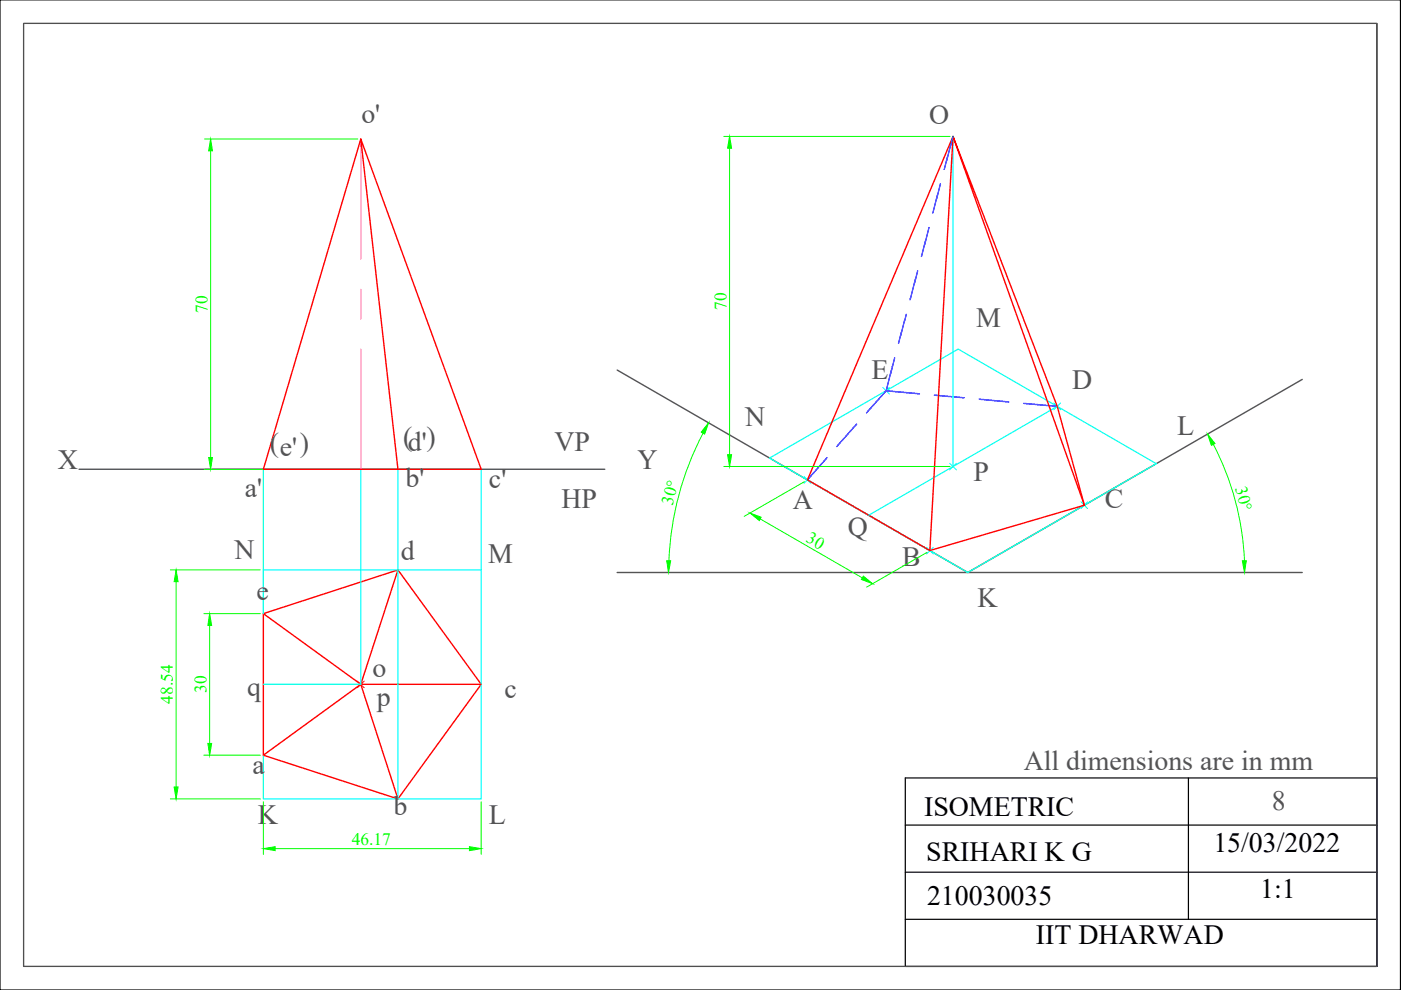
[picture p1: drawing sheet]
<svg xmlns="http://www.w3.org/2000/svg" width="297mm" height="210mm" viewBox="0 0 297 210" stroke-linecap="round" stroke-linejoin="round" font-family="sans-serif">
<!-- layer: Thick -->
<path d="M76.5 29.5l-20.7 70h46.2l-25.5-70 7.9 70M229.9 107.1l-27.8-78.2 22.1 57.3 5.7 20.9-32.8 9.6-25.9-15 30.9-72.8-5 87.8M55.8 130.1l28.6-9.3 17.6 24.3-17.6 24.3-28.6-9.3zM55.8 130.1l20.7 15-20.7 15M84.4 120.8l-7.9 24.3M102 145.1h-25.5l7.9 24.3" fill="none" stroke="#f00" stroke-width=".3"/>
<!-- layer: Thin -->
<path d="M202.1 28.9v70M55.8 99.5v30.6v-9.3h46.2v48.6h-46.2v-9.3M76.5 99.5v45.6h-20.7M84.4 99.5v69.9M102 99.5v21.3M163.2 97.1l40-23.1 42 24.3-40 23.1zM224.2 86.2l-40 23" fill="none" stroke="#0ff" stroke-width=".25"/>
<!-- layer: Thick -->
<path d="M75.8 144.4l1.4 1.4M77.2 144.4l-1.4 1.4" fill="none" stroke="#f00" stroke-width=".21"/>
<!-- layer: Dimension -->
<g fill="none" stroke="#0f0" stroke-width=".21">
<path d="M43.4 29.5h32.5M44.7 32v65M153.5 28.9h47.9M154.7 31.4v65M43.4 99.5h32.5M149.1 91.8a63.4 63.4 0 0 0-7.3 27.1M153.5 98.9h47.9M257.2 94.2a58.7 58.7 0 0 1 6.7 24.7M161.2 110l21.6 12.5M170.6 102.1l-12.8 7.4M196.6 117.1l-12.8 7.4M36.1 120.8h19.1"/>
<path d="M37.3 123.3v43.5M43.2 130.1h12M44.4 132.6v25M36.1 169.4h19.1M43.2 160.1h12M55.8 170v11.2M58.3 179.9h41.2M102 170v11.2"/>
</g>
<g fill="#0f0" stroke="#0f0" stroke-width=".21">
<path d="M37.3 120.8l.5 2.5h-.9z"/>
<path d="M36.9 166.8h.9l-.5 2.6z"/>
<path d="M44.4 130.1l.5 2.5h-.8z"/>
<path d="M44.1 157.6h.8l-.5 2.5z"/>
<path d="M44.7 29.5l.3 2.5h-.8z"/>
<path d="M44.2 97h.8l-.3 2.5z"/>
<path d="M55.8 179.9l2.5-.4v.9z"/>
<path d="M99.5 179.5l2.5 .4-2.5 .5z"/>
<path d="M263.4 118.9h.8l-.3 2.5z"/>
<path d="M256 92l1.6 2-.8 .4z"/>
<path d="M150.2 89.6l-.8 2.4-.7-.4z"/>
<path d="M141.4 118.9h.8l-.5 2.5z"/>
<path d="M159 108.8l2.4 .9-.4 .7z"/>
<path d="M183 122.1l2 1.7-2.4-.9z"/>
<path d="M154.7 28.9l.4 2.5h-.8z"/>
<path d="M154.3 96.4h.8l-.4 2.5z"/>
</g>
<!-- layer: Axis -->
<path d="M130.9 78.5l74.3 42.9 70.9-41M16.8 99.5h111.4M130.9 121.4h145.2" fill="none" stroke="#545454" stroke-width=".3"/>
<!-- layer: Center -->
<path d="M76.5 29.5v25.5M76.5 61.3v6.4M76.5 74v25.5" fill="none" stroke="#f0f" stroke-width=".21"/>
<!-- layer: Thin -->
<path d="M187.2 82.1l1.4 1.4M188.6 82.1l-1.4 1.4M201.3 98.2l1.5 1.4M202.8 98.2l-1.5 1.4M223.4 85.4l1.5 1.5M224.9 85.4l-1.5 1.5M170.5 101l1.4 1.5M171.9 101l-1.4 1.5M196.5 116l1.4 1.4M197.9 116l-1.4 1.4M229.2 106.4l1.4 1.4M230.6 106.4l-1.4 1.4" fill="none" stroke="#0ff" stroke-width=".21"/>
<!-- layer: Hidden -->
<g fill="none" stroke="#00f" stroke-width=".3">
<path d="M199.4 39l-1.6 6.1M202.1 28.9l-1.9 7M194.6 57.4l-1.6 6.2M197 48.2l-1.6 6.2M189.7 75.8l-1.8 7.1M192.2 66.6l-1.7 6.2M175.3 97l-4.1 4.7M181.6 89.9l-4.2 4.8M187.9 82.9l-4.2 4.6M187.9 82.9l7 .6M198.1 83.8l6.3 .5M207.6 84.6l6.3 .6"/>
<path d="M217.1 85.5l7.1 .7"/>
</g>
<!-- layer: 0 -->
<path d="M0 0h296.9v209.9h-296.9zM5 5h286.9v199.9h-286.9zM191.9 164.9h100v40h-100zM191.9 174.9h100M252 164.9v30M191.9 184.9h100M191.9 194.9h100" fill="none" stroke="#000" stroke-width=".25"/>
<!-- layer: Axis -->
<path d="M5 5h286.9v199.9h-286.9z" fill="none" stroke="#545454" stroke-width=".21"/>
<g font-size="5.9" fill="#545454">
<text x="76.6" y="26.1">o'</text>
<text x="197" y="26.3">O</text>
<text x="207" y="69.2">M</text>
<text x="184.8" y="80.3">E</text>
<text x="227.3" y="82.5">D</text>
<text x="57.2" y="95.7">(e')</text>
<text x="85.5" y="94.5">( )</text>
<text x="86.5" y="95.6">d'</text>
<text x="117.6" y="95.6">VP</text>
<text x="158" y="90.4">N</text>
<text x="249.6" y="92.2">L</text>
<text x="12.2" y="99.4">X</text>
<text x="135.1" y="99.4">Y</text>
<text x="51.9" y="105.3">a'</text>
<text x="86" y="103.2">b'</text>
<text x="103.7" y="103.4">c'</text>
<text x="119" y="107.6">HP</text>
<text x="168.1" y="107.9">A</text>
<text x="206.4" y="102">P</text>
<text x="234.2" y="107.7">C</text>
<text x="179.7" y="113.7">Q</text>
<text x="49.7" y="118.5">N</text>
<text x="85" y="118.8">d</text>
<text x="103.5" y="119.3">M</text>
<text x="191.3" y="119.9">B</text>
<text x="54.4" y="127.3">e</text>
<text x="207.2" y="128.6">K</text>
<text x="79" y="143.5">o</text>
<text x="52.4" y="147.6">q</text>
<text x="79.9" y="149.6">p</text>
<text x="107" y="148.1">c</text>
<text x="53.5" y="164.1">a</text>
<text x="217" y="163.3">All dimensions are in mm</text>
<text x="83.4" y="172.9">b</text>
<text x="269.7" y="171.8">8</text>
<text x="54.7" y="174.8">K</text>
<text x="103.7" y="174.8">L</text>
</g>
<g font-size="5.9">
<text x="195.9" y="173.1">ISOMETRIC</text>
<text x="196.4" y="182.5">SRIHARI K G</text>
<text x="257.3" y="180.7">15/03/2022</text>
<text x="196.6" y="191.8">210030035</text>
<text x="267.2" y="190.3">1:1</text>
<text x="219.6" y="200.3">IIT DHARWAD</text>
</g>
<g font-size="3.7" fill="#0f0">
<text x="154" y="65.8" transform="rotate(-90 154 65.8)">70</text>
<text x="44" y="66.4" transform="rotate(-90 44 66.4)">70</text>
<text x="142.6" y="107.2" transform="rotate(-75 142.6 107.2)">30°</text>
<text x="261.9" y="103.6" transform="rotate(75 261.9 103.6)">30°</text>
<text x="170.7" y="114.8" transform="rotate(30 170.7 114.8)">30</text>
<text x="36.7" y="149.2" transform="rotate(-90 36.7 149.2)">48.54</text>
<text x="43.8" y="147" transform="rotate(-90 43.8 147)">30</text>
<text x="74.6" y="179.3">46.17</text>
</g>
</svg>
